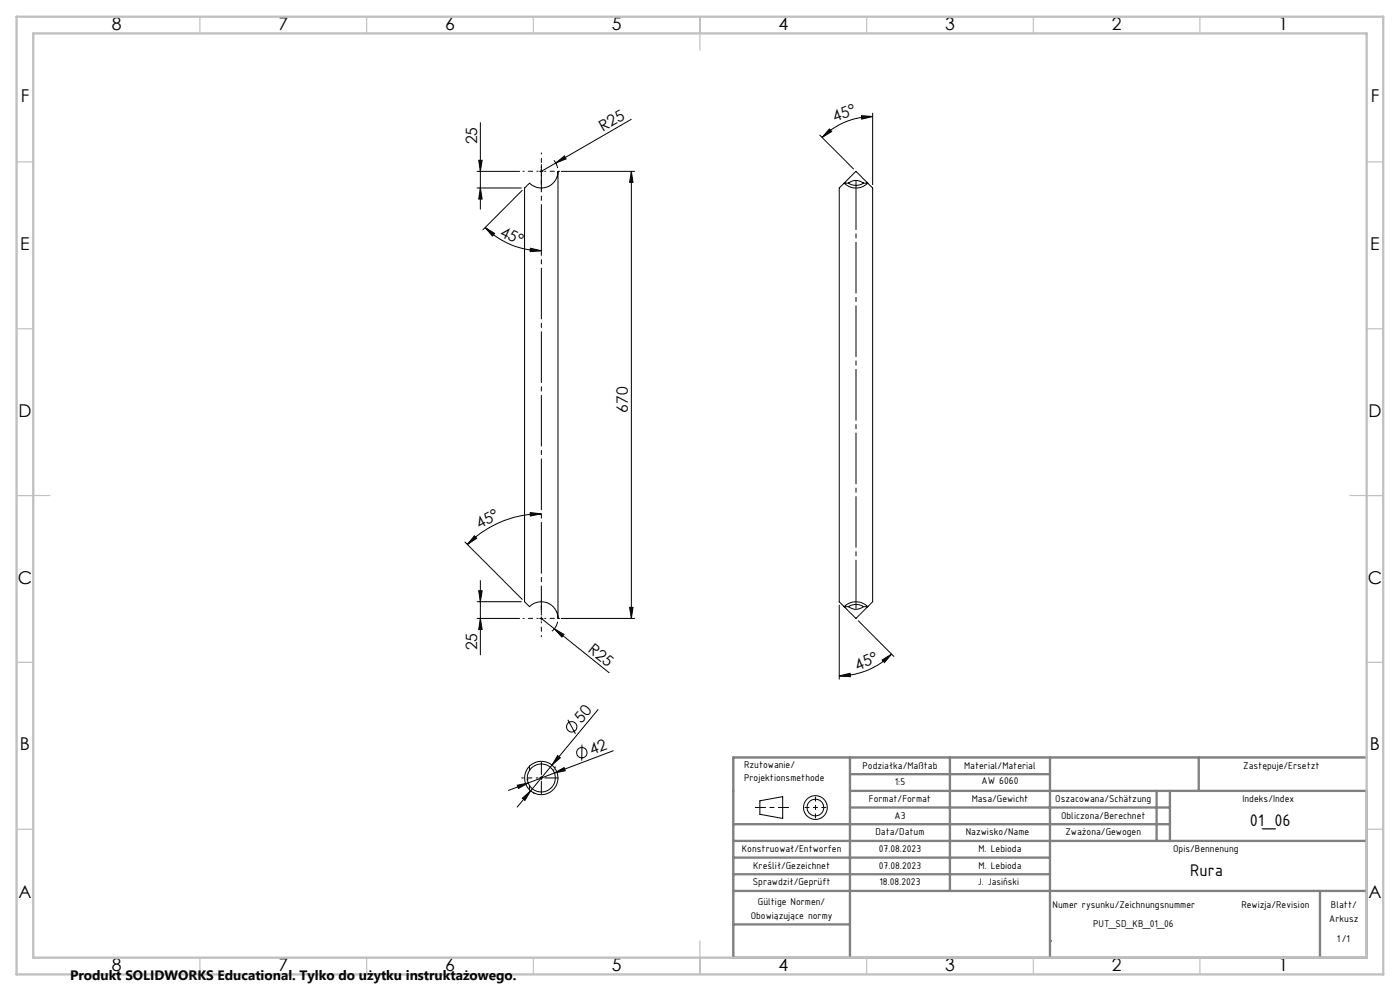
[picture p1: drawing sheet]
<svg xmlns="http://www.w3.org/2000/svg" width="420mm" height="297mm" viewBox="0 0 420 297" stroke-linecap="round" stroke-linejoin="round" font-family="sans-serif">
<g fill="none" stroke="#000" stroke-width=".3">
<path d="M144.1 36.8v25.9M189.4 35.8l-22.7 13.1M248.8 38.7l.7 .7-2.9 1.8zM258.4 34.7l3.4 .2-3.3 .8zM261.8 34.9a21.6 21.6 0 0 0-15.2 6.3M261.8 33.9v21.4M143.1 51.4h12.8M143.1 56.3h13.3M143.6 48h1l-.5 3.4zM144.1 56.3l.5 3.4h-1zM156.7 57l-11.8 11.9M157.4 56.3l1.5-1.4a5 5 0 0 0 5.4 1.1 5 5 0 0 0 3.1-4.6v133.9a5 5 0 0 0-3.1-4.6 5 5 0 0 0-5.4 1.1l-1.5-1.5z"/>
<path d="M161.9 51.4h1M162.4 50.8v1.1M166.2 48l.8 1.4 .3 1M166.7 48.9l-4.3 2.5M166.7 48.9l2.6-2.2 .5 .9zM168.4 51.4h22M189.4 51.4v133.9M189.4 51.4l.5 3.2h-1zM245.9 40.5l10.2 10.2M253.3 54.9a5 5 0 0 0 7 0M253.3 54.9l-1.5 1.4v124.1l1.5 1.4M253.3 54.9l3.5-3.5 3.5 3.5"/>
<path d="M253.3 54.9h1.2M254.5 54.9a4.1 4.1 0 0 0 4.5 0M254.5 54.9a3.5 3.5 0 0 1 4.5 0M259 54.9h1.3M260.3 54.9l1.5 1.4v124l-1.5 1.5M145.6 68.2l2.8 1.8-.7 .7zM145.6 68.2a23.9 23.9 0 0 0 16.8 6.9M159.1 74.4l3.3 .7-3.3 .3zM159.1 153.6l3.3 .4-3.3 .7zM162.4 154a31.1 31.1 0 0 0-22.2 9.2M139.5 162.5l17.2 17.1M142.3 160.6l.7 .7-2.8 1.9z"/>
<path d="M143.6 177.1h1l-.5 3.2zM144.1 174v22.2M143.1 185.3h12.8M143.1 180.3h13.3M144.1 185.3l.5 3.4h-1zM161.9 185.3h1M162.4 184.9v.9M162.4 185.3l3.9 3.2M166.3 188.5l2.9 1.6-.6 .8zM166.3 188.5l16.4 13.1M167.3 186.3l-.4 1.3-1.3 1.6M168.4 185.3h22"/>
<path d="M188.9 182h1l-.5 3.3zM251.8 181.4v22.1M253.3 181.8l3.5 3.5 3.5-3.5M253.3 181.8a5 5 0 0 1 7 0M253.3 181.8h1.2M254.5 181.8a4.1 4.1 0 0 1 4.5 0M254.5 181.8a3.5 3.5 0 0 0 4.5 0M257.5 186.1l10.7 10.6M259 181.8h1.3M264.7 197.8l2.8-1.8-2.2 2.6zM267.5 196a22.1 22.1 0 0 1-15.7 6.6M170.4 215.7l2.2 4.2"/>
<path d="M179.4 212.7l-20.2 24.3M251.8 202.6l3.2-.8 .1 1zM155.2 235.3l3.3-.6-3 1.6zM156.7 239.2l2.5-2.2-1.7 2.9zM158.1 233.7h.1M158.5 234.7l-6 2.2M158.9 230.9a4.2 4.2 0 0 1 6.2-.9 4.2 4.2 0 0 1 0 6.3 4.2 4.2 0 0 1-6.2-.9M158.9 229.6a5 5 0 0 1 7 0 5 5 0 0 1 0 7.1 5 5 0 0 1-7 0M158.9 230.9a4.2 4.2 0 0 0 0 4.5M158.9 229.6a5.1 5.1 0 0 0 0 7.1M158.9 229.6v1.3M158.9 235.4v1.3"/>
<path d="M159.2 237l-4 4.9M159.9 237.7h.1M161.9 233.1h1M162.4 232.7v1M165.9 230.7h.1M166.3 231.7l2.9-1.7 .4 1zM166.3 231.7l-7.8 3M166.4 229.9h.1M167.3 226.4l.8 .7-2.5 2.2zM174.6 223.2l-.1 4.8M184 225l-17.7 6.7M228 240l6.8-1.2v6.5l-6.8-1.3z"/>
<circle cx="171.5" cy="217.8" r="1.55"/>
<circle cx="174.5" cy="225.6" r="1.55"/>
<circle cx="244.6" cy="242" r="3.6"/>
<circle cx="244.6" cy="242" r="2.49"/>
</g>
<path d="M256.8 54.3v128" fill="none" stroke="#000" stroke-width=".3" stroke-dasharray="15.2 1.3 1.3 1.3" stroke-dashoffset=".8"/>
<path d="M162.4 232.1v-3.7M162.4 234.1v3.7M163.4 233.1h3.7" fill="none" stroke="#000" stroke-width=".3" stroke-dasharray="15.2 1.3 1.3 1.3"/>
<path d="M161.4 233.1h-4.9" fill="none" stroke="#000" stroke-width=".3" stroke-dasharray="15.2 1.3 1.3 1.3" stroke-dashoffset="14.7"/>
<path d="M162.4 49.3v134.5" fill="none" stroke="#000" stroke-width=".3" stroke-dasharray="15.2 1.3 1.3 1.3" stroke-dashoffset="7.1"/>
<path d="M161.4 51.3h-4.5M162.4 50.3v-4.5M162.4 52.3v4.5M163.4 51.3h4.5M161.4 185.3h-4.5M162.4 184.3v-4.5M162.4 186.3v4.5M163.4 185.3h4.5" fill="none" stroke="#000" stroke-width=".3" stroke-dasharray="15.2 1.3 1.3 1.3" stroke-dashoffset="14.9"/>
<path d="M244.6 238.9v6.2M241.5 242h6.3" fill="none" stroke="#000" stroke-width=".3" stroke-dasharray="15.2 1.3 1.3 1.3" stroke-dashoffset="14"/>
<path d="M226.6 242h10" fill="none" stroke="#000" stroke-width=".3" stroke-dasharray="15.2 1.3 1.3 1.3" stroke-dashoffset="12.2"/>
<g fill="none" stroke="#808080" stroke-width=".7">
<path d="M255 227v60M255 232h60M285 227v40M315 227v60M347 237v15M351 237v15M359.6 227v10M410 227h-190v60h190v-50h-155M220 247h131M220 252h190M220 257h95M255 242h96"/>
<path d="M220 262h95M220 267h190M220 277h35M396 267v20M315 282h.1"/>
</g>
<g fill="none" stroke="#c0c0c0" stroke-width=".35">
<path d="M60 5v5M110 5v5M160 5v5M210 5v10M260 5v5M310 5v5M360 5v5M5 48.5h5M410 48.5h5M5 98.5h5M410 98.5h5M5 148.5h10"/>
<path d="M405 148.5h10M5 198.5h5M410 198.5h5M5 248.5h5M410 248.5h5M60 287v5M110 287v5M160 287v5M210 282v10M260 287v5M310 287v5M360 287v5"/>
</g>
<path d="M5 5h410v287h-410zM10 10h400v277h-400z" fill="none" stroke="#c0c0c0" stroke-width=".7"/>
<g fill="#000">
<path d="M166.7 48.9l2.6-2.2 .5 .9zM166.3 188.5l2.9 1.6-.6 .8z"/>
<path d="M258.4 34.7l3.4 .2-3.3 .8zM248.8 38.7l.7 .7-2.9 1.8z"/>
<path d="M143.6 48h1l-.5 3.4zM144.1 56.3l.5 3.4h-1z"/>
<path d="M145.6 68.2l2.8 1.8-.7 .7zM159.1 74.4l3.3 .7-3.3 .3z"/>
<path d="M159.1 153.6l3.3 .4-3.3 .7zM142.3 160.6l.7 .7-2.8 1.9z"/>
<path d="M188.9 182h1l-.5 3.3zM189.4 51.4l.5 3.2h-1zM144.1 185.3l.5 3.4h-1zM143.6 177.1h1l-.5 3.2z"/>
<path d="M251.8 202.6l3.2-.8 .1 1zM264.7 197.8l2.8-1.8-2.2 2.6z"/>
<path d="M155.2 235.3l3.3-.6-3 1.6zM166.3 231.7l2.9-1.7 .4 1z"/>
<path d="M156.7 239.2l2.5-2.2-1.7 2.9zM167.3 226.4l.8 .7-2.5 2.2z"/>
</g>
<g font-size="5.4">
<text x="375" y="247.6">01_06</text>
<text x="357.1" y="262.7">Rura</text>
</g>
<g font-size="5.3">
<text x="33.5" y="8.9">8</text>
<text x="83.5" y="8.9">7</text>
<text x="133.5" y="8.9">6</text>
<text x="183.5" y="8.9">5</text>
<text x="233.5" y="8.9">4</text>
<text x="283.5" y="8.9">3</text>
<text x="333.5" y="8.9">2</text>
<text x="383.5" y="8.9">1</text>
<text x="6.2" y="30.7">F</text>
<text x="411.2" y="30.7">F</text>
<text x="6.1" y="74.9">E</text>
<text x="411.1" y="74.9">E</text>
<text x="5.5" y="124.9">D</text>
<text x="410.5" y="124.9">D</text>
<text x="5.3" y="174.9">C</text>
<text x="410.3" y="174.9">C</text>
<text x="6" y="224.9">B</text>
<text x="411" y="224.9">B</text>
<text x="5.5" y="269.2">A</text>
<text x="410.5" y="269.2">A</text>
<text x="33.5" y="290.9">8</text>
<text x="83.5" y="290.9">7</text>
<text x="133.5" y="290.9">6</text>
<text x="183.5" y="290.9">5</text>
<text x="233.5" y="290.9">4</text>
<text x="283.5" y="290.9">3</text>
<text x="333.5" y="290.9">2</text>
<text x="383.5" y="290.9">1</text>
</g>
<g font-size="4.7">
<text x="180.8" y="39.5" transform="rotate(-30 180.8 39.5)">R25</text>
<text x="250.5" y="36.6" transform="rotate(-21 250.5 36.6)">45°</text>
<text x="143.1" y="43.2" transform="rotate(-90 143.1 43.2)">25</text>
<text x="149.7" y="70.6" transform="rotate(25 149.7 70.6)">45°</text>
<text x="188.4" y="123.7" transform="rotate(-90 188.4 123.7)">670</text>
<text x="143.8" y="158.6" transform="rotate(-29 143.8 158.6)">45°</text>
<text x="143.1" y="194.9" transform="rotate(-90 143.1 194.9)">25</text>
<text x="176.1" y="195" transform="rotate(39 176.1 195)">R25</text>
<text x="257.3" y="201.1" transform="rotate(-24 257.3 201.1)">45°</text>
<text x="174.5" y="216.9" transform="rotate(-50 174.5 216.9)">50</text>
<text x="177.6" y="226.3" transform="rotate(-21 177.6 226.3)">42</text>
</g>
<text font-size="4.1" x="21" y="293.7">Produkt SOLIDWORKS Educational. Tylko do użytku instruktażowego.</text>
<g font-size="3.2">
<text x="223.2" y="230">Rzutowanie/</text>
<text x="258.7" y="230.3">Podziałka/Maßtab</text>
<text x="289.3" y="230.3">Material/Material</text>
<text x="373" y="230.3">Zastępuje/Ersetzt</text>
<text x="223.2" y="234.2">Projektionsmethode</text>
<text x="268.5" y="235.4">1:5</text>
<text x="294.5" y="234.9">AW 6060</text>
<text x="260.7" y="240.4">Format/Format</text>
<text x="268.4" y="245.4">A3</text>
<text x="291.5" y="240.4">Masa/Gewicht</text>
<text x="316.6" y="240.4">Oszacowana/Schätzung</text>
<text x="318.3" y="245.4">Obliczona/Berechnet</text>
<text x="372.7" y="240.4">Indeks/Index</text>
<text x="262.6" y="250.4">Data/Datum</text>
<text x="289.8" y="250.4">Nazwisko/Name</text>
<text x="319.6" y="250.4">Zważona/Gewogen</text>
<text x="222.6" y="255.4">Konstruował/Entworfen</text>
<text x="263.7" y="255.4">07.08.2023</text>
<text x="293.6" y="255.4">M. Lebioda</text>
<text x="351.9" y="255.4">Opis/Bennenung</text>
<text x="225.9" y="260.4">Kreślił/Gezeichnet</text>
<text x="263.7" y="260.4">07.08.2023</text>
<text x="293.6" y="260.4">M. Lebioda</text>
<text x="225.8" y="265.4">Sprawdził/Geprüft</text>
<text x="263.9" y="265.4">18.08.2023</text>
<text x="225.2" y="275.4">Obowiązujące normy</text>
<text x="227.4" y="271.3">Gültige Normen/</text>
<text x="315.8" y="272.1">Numer rysunku/Zeichnungsnummer</text>
<text x="372.4" y="272.1">Rewizja/Revision</text>
<text x="399.3" y="272">Blatt/</text>
<text x="327.9" y="277.9">PUT_SD_KB_01_06</text>
<text x="398.8" y="276.2">Arkusz</text>
<text x="401.1" y="282.2">1/1</text>
</g>
<text font-size="3.1" x="293.3" y="265.4">J. Jasiński</text>
</svg>
